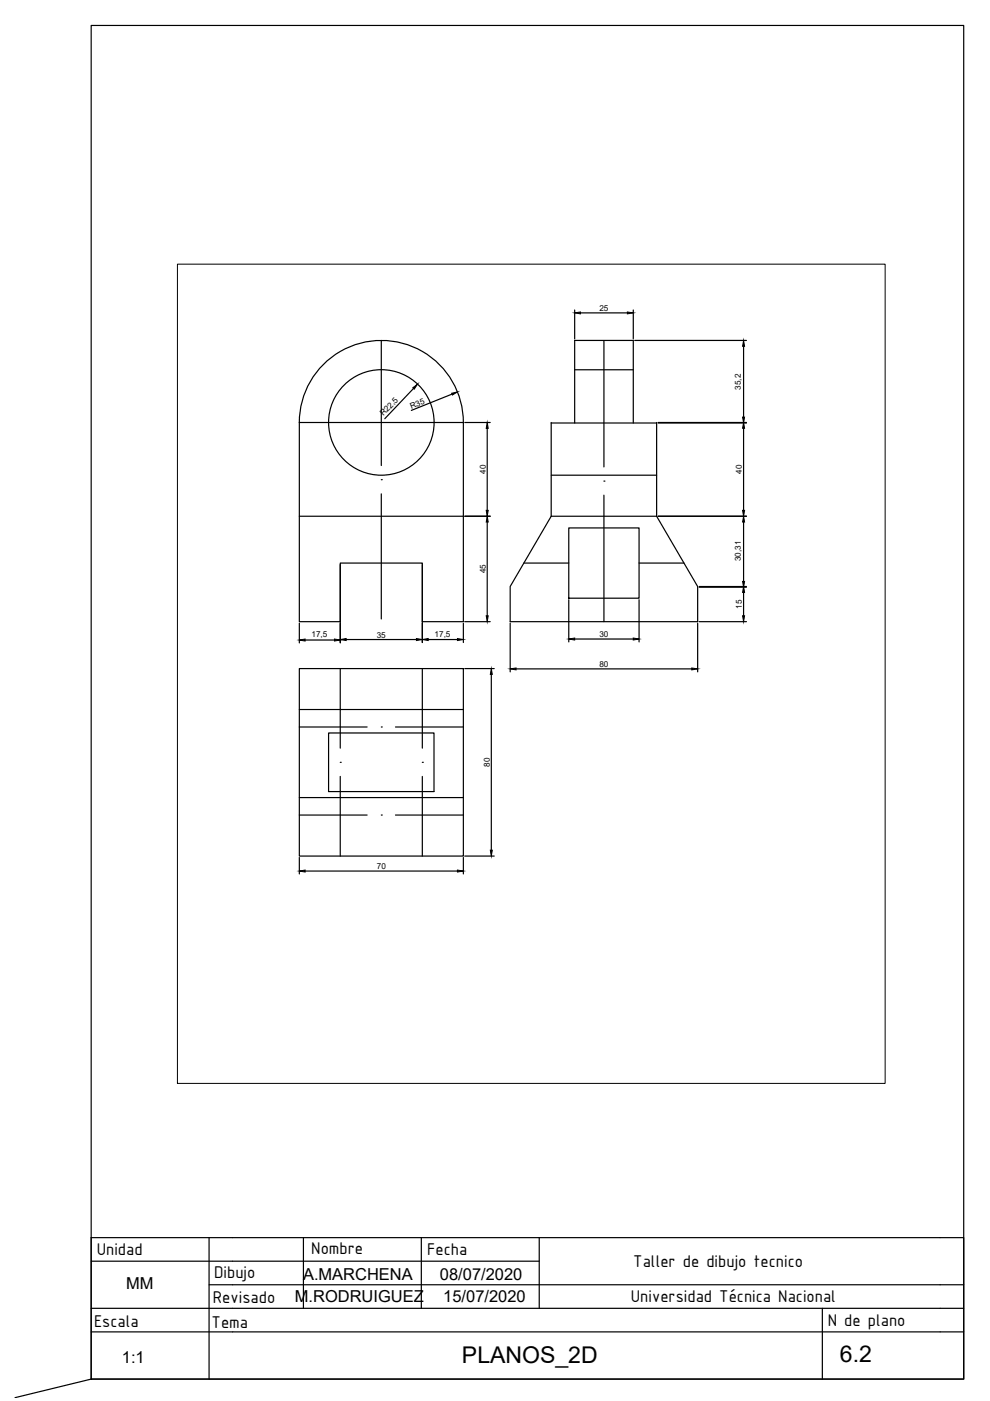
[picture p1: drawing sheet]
<svg xmlns="http://www.w3.org/2000/svg" width="210mm" height="297mm" viewBox="0 0 210 297" stroke-linecap="round" stroke-linejoin="round" font-family="sans-serif">
<!-- layer: 0 -->
<g fill="none" stroke="#000" stroke-width=".25">
<path d="M98.2 89.6a17.4 17.4 0 0 0-17.4-17.4 17.4 17.4 0 0 0-17.3 17.4v42.2h8.6v-12.4h17.4v12.4h8.7v-42.2h-6.2M116.9 89.7h22.3M116.9 89.6v19.9M121.8 89.7v-17.5h12.5v17.5M139.2 89.6v19.9M63.5 109.5h34.7M116.9 109.5l-8.7 14.9v7.4h39.7v-7.4l-8.7-14.9M116.9 109.5h22.3M120.6 111.9h14.9v14.9h-14.9zM63.5 141.8h34.7v39.7h-34.7zM63.5 150.4h34.7M69.7 155.4h22.3v12.4h-22.3z"/>
<path d="M63.5 169.1h34.7M19.3 267.4h95M19.3 277.4h180M44.3 272.4h155M44.3 262.4v30M64.3 262.4v15M89.3 262.4v15M114.3 262.4v15M199.3 262.4h-180v30l-16.1 3.9M19.3 282.4h180"/>
<circle cx="80.9" cy="89.6" r="11.2"/>
</g>
<!-- layer: Ocultas -->
<g fill="none" stroke="#000" stroke-width=".25">
<path d="M80.8 72.2v26.5M121.8 78.4h12.5M128 72.2v26.8M63.5 89.6h28.5M80.8 101.7h.1M80.8 104.7v26.5M111.1 119.4h9.5M116.9 100.8h22.3M128 102h.1M128 105v26.8M135.5 119.4h9.5M63.5 154.1h14.3"/>
<path d="M72.1 141.8v16.8M80.8 154.1h.1M83.8 154.1h14.4M89.5 141.8v16.8M63.5 172.8h14.3M72.1 161.6h.1M72.1 164.6v16.9M80.8 172.8h.1M83.8 172.8h14.4M89.5 161.6h.1M89.5 164.6v16.9"/>
</g>
<!-- layer: Cotas -->
<g fill="none" stroke="#000" stroke-width=".25">
<path d="M19.3 5.4h185v287h-185zM121.8 65.7v6.2M123.1 66.3h9.9M134.3 65.7v6.2M134.6 72.2h23.7M157.7 73.4v15M87.7 82.4l-6.1 6.4M95.8 83.6l-8.6 3.4M98.5 89.6h5.4M103.3 90.8v17.4M139.5 89.6h18.8M139.5 89.7h18.8"/>
<path d="M157.7 90.8v17.4M72.1 119.7v16.6M89.5 119.7v16.5M98.5 109.5h5.4M103.3 110.7v19.9M139.5 109.5h18.8M157.7 110.7v12.6M63.5 132.1v4.2M64.7 135.7h6.2M73.4 135.6h14.9M90.8 135.6h6.2M98.2 132.1v4.1"/>
<path d="M98.5 131.8h5.4M108.2 132.1v10.4M120.6 127.1v9M121.8 135.5h12.5M135.5 127.1v9M147.9 132.1v10.4M148.2 124.4h10.1M148.2 131.8h10.1M148.2 124.5h10.1M157.7 125.6v5M98.5 141.8h6.3M104.2 143v37.3"/>
<path d="M109.4 141.8h37.3M63.5 181.8v3.5M64.7 184.7h32.3M98.2 181.8v3.5M98.5 181.5h6.3"/>
</g>
<g fill="#000" stroke="#000" stroke-width=".21">
<path d="M121.8 66.3l1.3-.2v.4zM133 66.1l1.3 .2-1.3 .2zM157.7 72.2l.2 1.2h-.5zM87.5 82.2l1-.8-.7 1.1zM95.8 83.4l1.2-.3-1.1 .7zM103.3 89.6l.2 1.2h-.4zM157.7 89.6l.2 1.2h-.5zM157.4 88.4h.5l-.2 1.3zM103.3 109.5l.2 1.2h-.4zM103.1 108.2h.4l-.2 1.3zM157.7 109.5l.2 1.2h-.5zM157.4 108.2h.5l-.2 1.3z"/>
<path d="M63.5 135.7l1.2-.2v.4zM70.9 135.5l1.2 .2-1.2 .2zM72.1 135.6l1.3-.2v.4zM88.3 135.4l1.2 .2-1.2 .2zM89.5 135.6l1.3-.2v.4zM97 135.4l1.2 .2-1.2 .2zM103.1 130.6h.4l-.2 1.2zM120.6 135.5l1.2-.2v.4zM134.3 135.3l1.2 .2-1.2 .2zM157.7 124.4l.2 1.2h-.5zM157.4 130.6h.5l-.2 1.2zM157.4 123.3h.5l-.2 1.2z"/>
<path d="M104.2 141.8l.2 1.2h-.4zM108.2 141.8l1.2-.2v.4zM146.7 141.6l1.2 .2-1.2 .2zM63.5 184.7l1.2-.2v.4zM97 184.5l1.2 .2-1.2 .2zM104 180.3h.4l-.2 1.2z"/>
</g>
<!-- layer: CajetinLine -->
<path d="M174.4 277.4v15M199.3 272.4h5v20h-185M199.3 262.4h5v10M199.3 277.4h5M199.3 282.4h5" fill="none" stroke="#000" stroke-width=".25"/>
<!-- layer: Cotas -->
<path d="M37.6 56h150.1v173.7h-150.1z" fill="none" stroke="#000" stroke-width=".21"/>
<g font-size="4.9">
<text x="97.9" y="289">PLANOS_2D</text>
<text x="178.1" y="288.8">6.2</text>
</g>
<g font-size="3.9">
<text x="20.5" y="266">Unidad</text>
<text x="66" y="265.8">Nombre</text>
<text x="90.6" y="266.1">Fecha</text>
<text x="134.3" y="268.6">Taller de dibujo tecnico</text>
<text x="45.4" y="270.9">Dibujo</text>
<text x="19.9" y="281.3">Escala</text>
<text x="44.9" y="281.5">Tema</text>
<text x="45.1" y="276.3">Revisado</text>
<text x="133.8" y="276.1">Universidad Técnica Nacional</text>
<text x="175.5" y="281.1">N de plano</text>
</g>
<g font-size="3.5">
<text x="26.7" y="273.4">MM</text>
<text x="64.2" y="271.3">A.MARCHENA</text>
<text x="93.3" y="271.4">08/07/2020</text>
<text x="62.5" y="276">M.RODRUIGUEZ</text>
<text x="94" y="276.1">15/07/2020</text>
<text x="25.9" y="289.1">1:1</text>
</g>
<g font-size="1.7">
<text x="127.1" y="66">25</text>
<text x="157.1" y="82.6" transform="rotate(-90 157.1 82.6)">35,2</text>
<text x="81.3" y="88.3" transform="rotate(-46 81.3 88.3)">R22,5</text>
<text x="87.2" y="86.7" transform="rotate(-22 87.2 86.7)">R35</text>
<text x="103" y="100.4" transform="rotate(-90 103 100.4)">40</text>
<text x="157.3" y="100.4" transform="rotate(-90 157.3 100.4)">40</text>
<text x="157.1" y="119" transform="rotate(-90 157.1 119)">30,31</text>
<text x="103" y="121.6" transform="rotate(-90 103 121.6)">45</text>
<text x="157.3" y="129.1" transform="rotate(-90 157.3 129.1)">15</text>
<text x="66" y="135.1">17,5</text>
<text x="79.9" y="135.3">35</text>
<text x="92.1" y="135">17,5</text>
<text x="127.1" y="135.1">30</text>
<text x="127.1" y="141.5">80</text>
<text x="103.8" y="162.6" transform="rotate(-90 103.8 162.6)">80</text>
<text x="79.9" y="184.3">70</text>
</g>
</svg>
